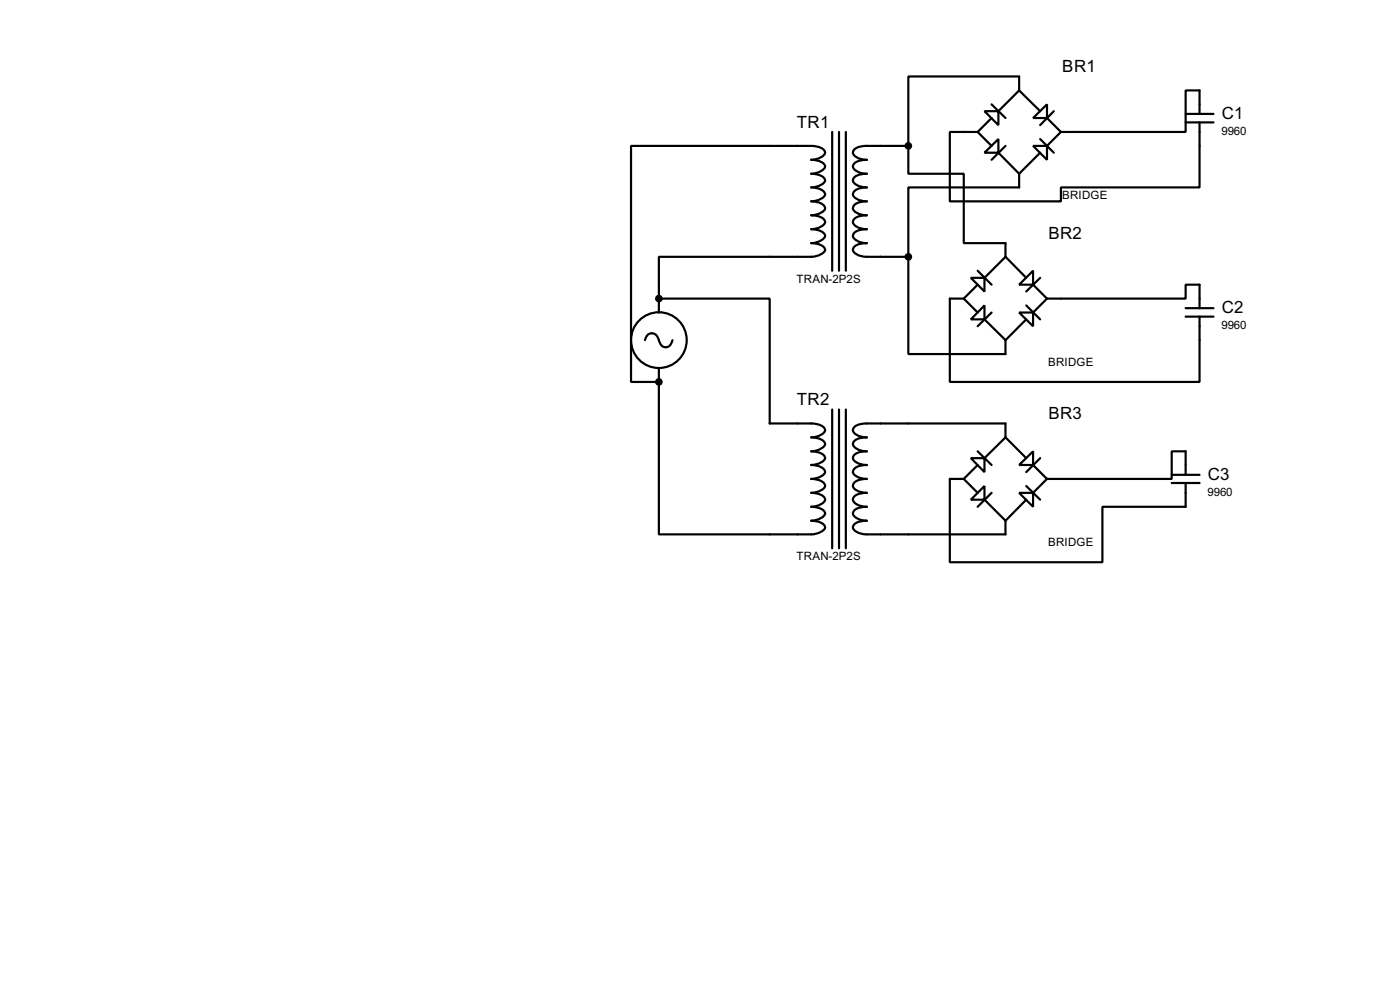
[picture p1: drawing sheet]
<svg xmlns="http://www.w3.org/2000/svg" width="256mm" height="180mm" viewBox="0 0 256 180" stroke-linecap="round" stroke-linejoin="round" font-family="sans-serif">
<g fill="none" stroke="#000" stroke-width=".4">
<path d="M181.7 19.1l2.5 2.5M186.7 16.6v-2.6h-20.3v12.7M186.7 16.6l-3.8 3.8M186.7 16.6l3.9 3.8M152.5 24.2v25.4M153.7 24.2v25.4M155 24.2v25.4M166.4 26.7v5.1h10.2v12.7h7.6v2.5M166.4 26.7h-7.6a2.91 2.91 0 0 0-2.5 .9 .93 .93 0 0 0 .6 1.2l1.2 .4 .7 .1a2.91 2.91 0 0 0-2.5 .8 .91 .91 0 0 0 .6 1.2l1.2 .4 .7 .1a2.91 2.91 0 0 0-2.5 .9 .88 .88 0 0 0 .6 1.2l1.2 .3 .7 .1a2.87 2.87 0 0 0-2.5 .9 .88 .88 0 0 0 .6 1.2l1.2 .4 .7 .1a2.84 2.84 0 0 0-2.5 .9 .89 .89 0 0 0 .6 1.2l1.2 .3 .7 .1a2.91 2.91 0 0 0-2.5 .9 .93 .93 0 0 0 .6 1.2l1.2 .4 .7 .1a2.91 2.91 0 0 0-2.5 .8 .91 .91 0 0 0 .6 1.2l1.2 .4 .7 .1a2.91 2.91 0 0 0-2.5 .9 .88 .88 0 0 0 .6 1.2l1.2 .3 .7 .1h7.6M179.1 24.2l2.6 2.5M180.4 20.4h2.5v2.5zM180.4 28l2.5-2.5v2.5z"/>
<path d="M181.7 21.6l-2.6 2.6M182.9 28l3.8 3.8M184.2 26.7l-2.5 2.6M186.7 31.8v2.5h-20.3v12.7M189.3 26.7h2.5v2.6zM189.3 21.6l2.5-2.5v2.5zM190.6 25.5l2.5 2.5M190.6 28l-3.9 3.8M191.8 21.6l2.6 2.6M193.1 20.4l-2.5 2.5M194.4 24.2l-2.6 2.5M217.2 22.4h5.1"/>
<path d="M217.2 20.9h5.1M219.8 22.4v11.9h-25.4v2.6h-20.4v-12.7h5.1M219.8 20.9v-4.3h-2.6v7.6h-22.8M120.7 54.7h20.3v22.8h7.6a3.2 3.2 0 0 1 2.5 .9 .9 .9 0 0 1-.7 1.2l-1.2 .4-.6 .1a3.2 3.2 0 0 1 2.5 .8 .89 .89 0 0 1-.7 1.2l-1.2 .4-.6 .1a3.2 3.2 0 0 1 2.5 .9 .86 .86 0 0 1-.7 1.2l-1.2 .3-.6 .1a2.33 2.33 0 0 1 2.6 1.3 2.68 2.68 0 0 1-2.6 1.3 3.1 3.1 0 0 1 2.5 .9 .88 .88 0 0 1-.7 1.2l-1.2 .3-.6 .1a3.2 3.2 0 0 1 2.5 .9 .9 .9 0 0 1-.7 1.2l-1.2 .4-.6 .1a3.2 3.2 0 0 1 2.5 .8 .89 .89 0 0 1-.7 1.2l-1.2 .4-.6 .1a3.2 3.2 0 0 1 2.5 .9 .86 .86 0 0 1-.7 1.2l-1.2 .3-.6 .1h-27.9v-27.9M120.7 54.7v-7.7h27.9a2.68 2.68 0 0 0 2.6-1.2 1.47 1.47 0 0 0-1.4-1.1l-1.2-.2a2.7 2.7 0 0 0 2.6-1.3 1.47 1.47 0 0 0-1.4-1.1l-1.2-.1a2.61 2.61 0 0 0 2.6-1.3 1.47 1.47 0 0 0-1.4-1.1l-1.2-.2a2.68 2.68 0 0 0 2.6-1.2 1.47 1.47 0 0 0-1.4-1.2l-1.2-.1a2.68 2.68 0 0 0 2.6-1.3 2.33 2.33 0 0 0-2.6-1.3 2.68 2.68 0 0 0 2.6-1.2 1.47 1.47 0 0 0-1.4-1.1l-1.2-.2a2.7 2.7 0 0 0 2.6-1.3 1.47 1.47 0 0 0-1.4-1.1l-1.2-.1a2.61 2.61 0 0 0 2.6-1.3 1.47 1.47 0 0 0-1.4-1.1l-1.2-.2h-33v43.2h5.1M120.7 54.7v2.5M166.4 47v17.8h17.8v-2.5M176.6 54.7h-2.6v15.2h45.8v-11.9M176.6 54.7l2.5 2.5M177.9 50.9h2.5v2.5zM179.1 49.6l2.6 2.5M179.1 52.1l-2.5 2.6"/>
<path d="M180.4 55.9v2.6h-2.5zM180.4 58.5l3.8 3.8M181.7 57.2l-2.6 2.5M184.2 47l-3.8 3.9M184.2 47l3.8 3.9M186.7 57.2h2.6v2.5zM188 55.9l2.6 2.6M188 58.5l-3.8 3.8M189.3 49.6v2.5h-2.6zM189.3 52.1l2.5 2.6M190.6 50.9l-2.6 2.5M191.8 54.7h25.4v-2.6h2.6v4.3"/>
<path d="M191.8 54.7l-2.5 2.5M217.2 58h5.1M217.2 56.4h5.1M118.2 62.3a1.28 1.28 0 0 1 1.2-1.3 1.28 1.28 0 0 1 1.3 1.3 1.25 1.25 0 0 0 1.9 1l.6-1M120.7 67.4v2.5M152.5 75v25.4M153.7 75v25.4M155 75v25.4M176.6 87.7h-2.6v15.2h28v-10.1h15.2v-4.4M176.6 87.7l2.5 2.5M177.9 83.9h2.5v2.5zM177.9 91.5l2.5-2.5v2.5z"/>
<path d="M179.1 82.6l2.6 2.5M179.1 85.1l-2.5 2.6M180.4 91.5l3.8 3.8M181.7 90.2l-2.6 2.6M184.2 80.1v-2.6h-25.4a2.91 2.91 0 0 0-2.5 .9 .93 .93 0 0 0 .6 1.2l1.2 .4 .7 .1a2.91 2.91 0 0 0-2.5 .8 .91 .91 0 0 0 .6 1.2l1.2 .4 .7 .1a2.91 2.91 0 0 0-2.5 .9 .88 .88 0 0 0 .6 1.2l1.2 .3 .7 .1a2.87 2.87 0 0 0-2.5 .9 .88 .88 0 0 0 .6 1.2l1.2 .4 .7 .1a2.84 2.84 0 0 0-2.5 .9 .89 .89 0 0 0 .6 1.2l1.2 .3 .7 .1a2.91 2.91 0 0 0-2.5 .9 .93 .93 0 0 0 .6 1.2l1.2 .4 .7 .1a2.91 2.91 0 0 0-2.5 .8 .91 .91 0 0 0 .6 1.2l1.2 .4 .7 .1a2.91 2.91 0 0 0-2.5 .9 .88 .88 0 0 0 .6 1.2l1.2 .3 .7 .1h25.4v-2.5M184.2 80.1l-3.8 3.8M184.2 80.1l3.8 3.8M186.7 90.2h2.6v2.6zM186.7 85.1l2.6-2.5v2.5zM188 89l2.6 2.5M188 91.5l-3.8 3.8M189.3 85.1l2.5 2.6"/>
<path d="M190.6 83.9l-2.6 2.5M191.8 87.7l-2.5 2.5M214.7 88.4h5.1M214.7 86.9h5.1M217.2 86.9v-4.3h-2.5v5.1h-22.9"/>
<circle cx="120.7" cy="62.3" r="5.1"/>
</g>
<g fill="#000">
<circle cx="166.4" cy="26.7" r=".2"/>
<circle cx="120.7" cy="54.7" r=".2"/>
<circle cx="166.4" cy="47" r=".2"/>
<circle cx="120.7" cy="69.9" r=".2"/>
</g>
<g fill="#000" stroke="#000" stroke-width=".4">
<circle cx="166.4" cy="26.7" r=".5"/>
<circle cx="120.7" cy="54.7" r=".5"/>
<circle cx="166.4" cy="47" r=".5"/>
<circle cx="120.7" cy="69.9" r=".5"/>
</g>
<g font-size="3.5">
<text x="194.6" y="13.2">BR1</text>
<text x="146" y="23.3">TR1</text>
<text x="223.8" y="21.8">C1</text>
<text x="192.1" y="43.7">BR2</text>
<text x="223.8" y="57.4">C2</text>
<text x="146" y="74.1">TR2</text>
<text x="192.1" y="76.7">BR3</text>
<text x="221.3" y="87.8">C3</text>
</g>
<g font-size="2.4">
<text x="223.8" y="24.7">9960</text>
<text x="194.6" y="36.5">BRIDGE</text>
<text x="145.9" y="51.8">TRAN-2P2S</text>
<text x="223.8" y="60.3">9960</text>
<text x="192" y="67">BRIDGE</text>
<text x="221.2" y="90.8">9960</text>
<text x="192" y="100">BRIDGE</text>
<text x="145.9" y="102.6">TRAN-2P2S</text>
</g>
</svg>
